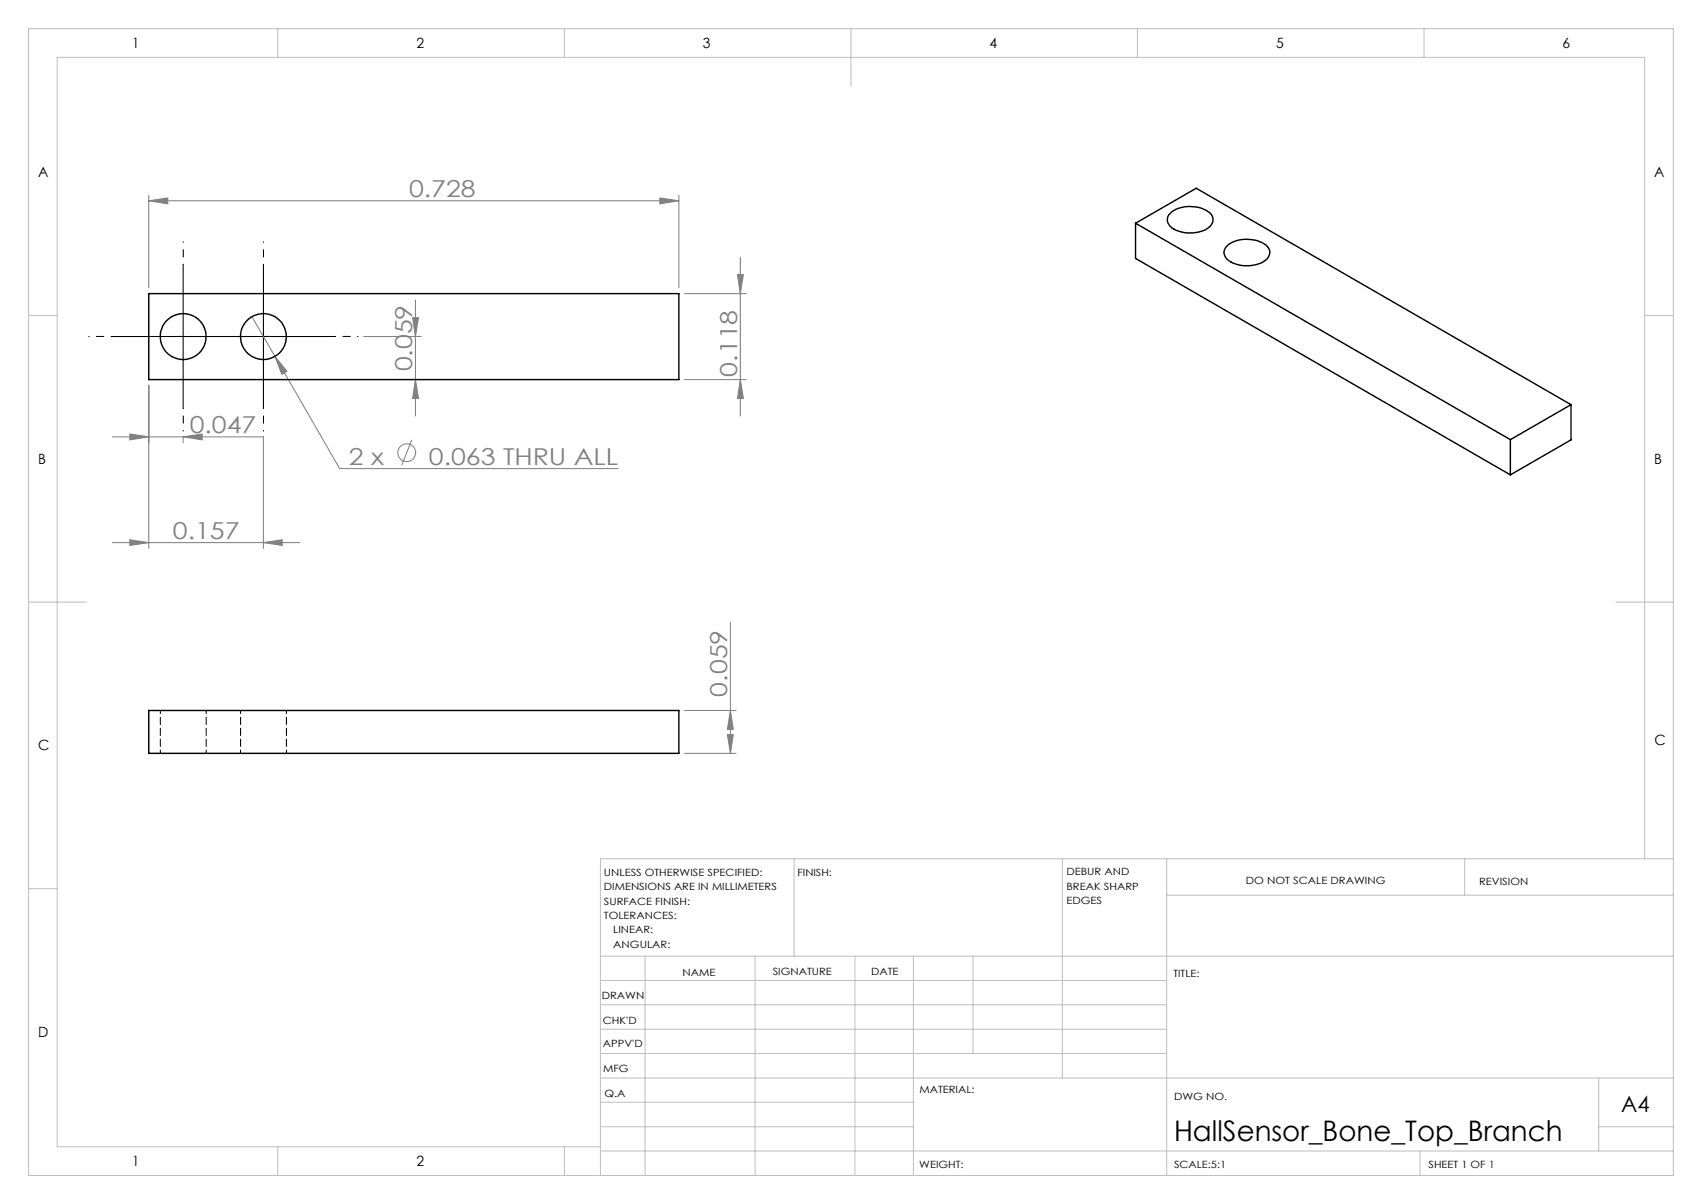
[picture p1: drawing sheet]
<svg xmlns="http://www.w3.org/2000/svg" width="297mm" height="210mm" viewBox="0 0 297 210" stroke-linecap="round" stroke-linejoin="round" font-family="sans-serif">
<g fill="none" stroke="#808080" stroke-width=".18">
<path d="M26 35l3.3-.5v1.1zM26 34v16.2M26 35h92.5M115.1 34.5l3.4 .5-3.4 .6zM118.5 34v16.2M44 55.2l4 7M63.5 58.7h10M72 55.4h1l-.5 3.3zM72.5 52.3v20.3M119.5 51.2h10.7M128.7 47.9h1l-.5 3.3zM129.2 44.9v27.7"/>
<path d="M19.6 76.2h26.4v19.4M22.6 75.7l3.4 .5-3.4 .5zM26 67.2v28.4M32 76.2l3.3-.5v1zM32 76.2v1M48 62.2l2.1 2.6-.9 .5zM48 62.2l11.3 19.5h48.6M71.9 76.7l-1.8 4.5M72.5 66.2l.5 3.3h-1zM119.5 66.2h10.7M129.2 66.2l.5 3.3h-1zM19.6 94.6h32.7"/>
<path d="M22.6 94.1l3.4 .5-3.4 .5zM46 94.6l3.2-.5v1zM127.5 108.6v22.8M119.5 123.9h8.9M119.5 131.4h8.9M126.9 128.1h1.1l-.5 3.3zM127.5 123.9l.5 3.3h-1.1z"/>
<circle cx="71" cy="79" r="1.56"/>
</g>
<path d="M19.5 58.7h-4M32 46.2v-4M33.5 58.7h-4M44.5 58.7h4M46 46.2v-4M58.5 58.7h4M32 71.2v4M46 71.2v4" fill="none" stroke="#000" stroke-width=".18" stroke-dasharray="15.2 1.3 1.3 1.3" stroke-dashoffset="15.1"/>
<path d="M19.5 58.7h39M32 46.2v25M46 46.2v25" fill="none" stroke="#000" stroke-width=".18"/>
<g fill="none" stroke="#c0c0c0" stroke-width=".18">
<path d="M5 5h287v200h-287zM48.5 5v5M98.5 5v5M148.5 5v10M198.5 5v5M248.5 5v5M5 55h5M287 55h5M5 105h10M282 105h10M5 155h5M138.6 149.8v17"/>
<path d="M185.4 149.8v38.2M203.6 149.8v55.2M203.6 156.1h88.4M255.6 149.8v6.3M287 149.8v-139.8h-277v190h94.8M292 149.8h-187.2v55.2M104.8 166.8h187.2M104.8 179.5h98.8M104.8 175.3h98.8M104.8 171h98.8M112.6 166.8v38.2M131.8 166.8v38.2"/>
<path d="M149.2 166.8v38.2M159.4 166.8v38.2M169.8 166.8v17M104.8 183.8h98.8M104.8 196.5h54.6M104.8 192.3h54.6M104.8 188h187.2M279 196.5h13M279 188v12.8M48.5 200v5M98.5 200v5M104.8 200.8h187.2"/>
<path d="M247.8 200.8v4.2"/>
</g>
<g fill="#808080">
<path d="M48 62.2l2.1 2.6-.9 .5z"/>
<path d="M115.1 34.5l3.4 .5-3.4 .6zM26 35l3.3-.5v1.1zM32 76.2l3.3-.5v1zM22.6 75.7l3.4 .5-3.4 .5zM46 94.6l3.2-.5v1zM22.6 94.1l3.4 .5-3.4 .5z"/>
<path d="M129.2 66.2l.5 3.3h-1zM128.7 47.9h1l-.5 3.3z"/>
<path d="M72 55.4h1l-.5 3.3zM72.5 66.2l.5 3.3h-1zM127.5 123.9l.5 3.3h-1.1zM126.9 128.1h1.1l-.5 3.3z"/>
</g>
<g fill="none" stroke="#000" stroke-width=".25">
<path d="M198.2 38.9l10.5-6.1 65.4 37.8M198.2 38.9l65.4 37.8M198.2 38.9v6.2l65.4 37.7M204.4 37a6 6 0 0 1 6.9 .3 1.73 1.73 0 0 1-.9 2.7 6 6 0 0 1-6.2-.5 1.6 1.6 0 0 1 .2-2.5zM26 51.2h92.5v15h-92.5zM214.1 43a5.6 5.6 0 0 1 7.1 0 1.73 1.73 0 0 1-.9 2.7 5.9 5.9 0 0 1-6.2-.5 1.47 1.47 0 0 1 0-2.2zM263.6 76.7v6.1M274.1 70.6l-10.5 6.1M274.1 70.6v6.1l-10.5 6.1M26 123.9h92.5v7.5h-92.5z"/>
<circle cx="32" cy="58.7" r="4"/>
<circle cx="46" cy="58.7" r="4"/>
</g>
<path d="M28 123.9v7.5M36 131.4v-7.5M42 123.9v7.5M50 131.4v-7.5" fill="none" stroke="#000" stroke-width=".18" stroke-dasharray="1.3 .6" stroke-dashoffset=".7"/>
<text font-size="4.9" x="204.9" y="199.1">HallSensor_Bone_Top_Branch</text>
<g font-size="4.1" fill="#808080">
<text x="71.4" y="34.4">0.728</text>
<text x="71.9" y="64.8" transform="rotate(-90 71.9 64.8)">0.059</text>
<text x="128.6" y="65.7" transform="rotate(-90 128.6 65.7)">0.118</text>
<text x="33.1" y="75.6">0.047</text>
<text x="60.9" y="81.1">2 x</text>
<text x="74.9" y="81.1">0.063 THRU ALL</text>
<text x="30.2" y="94.1">0.157</text>
<text x="126.9" y="121.5" transform="rotate(-90 126.9 121.5)">0.059</text>
</g>
<text font-size="3.9" x="282.9" y="193.9">A4</text>
<g font-size="2.5">
<text x="23.1" y="8.4">1</text>
<text x="72.7" y="8.4">2</text>
<text x="122.7" y="8.4">3</text>
<text x="172.7" y="8.4">4</text>
<text x="222.7" y="8.4">5</text>
<text x="272.7" y="8.4">6</text>
<text x="6.7" y="30.9">A</text>
<text x="288.7" y="30.9">A</text>
<text x="6.7" y="80.9">B</text>
<text x="288.7" y="80.9">B</text>
<text x="6.7" y="130.9">C</text>
<text x="288.7" y="129.9">C</text>
<text x="6.7" y="180.9">D</text>
<text x="23.1" y="203.4">1</text>
<text x="72.7" y="203.4">2</text>
</g>
<g font-size="1.7">
<text x="105.4" y="152.8">UNLESS OTHERWISE SPECIFIED:</text>
<text x="105.4" y="155.3">DIMENSIONS ARE IN MILLIMETERS</text>
<text x="139.2" y="152.8">FINISH:</text>
<text x="186.1" y="152.7">DEBUR AND</text>
<text x="186.1" y="155.2">BREAK SHARP</text>
<text x="217.4" y="154.2">DO NOT SCALE DRAWING</text>
<text x="258.1" y="154.3">REVISION</text>
<text x="105.4" y="157.8">SURFACE FINISH:</text>
<text x="105.4" y="160.3">TOLERANCES:</text>
<text x="186.1" y="157.7">EDGES</text>
<text x="107" y="162.8">LINEAR:</text>
<text x="107" y="165.3">ANGULAR:</text>
<text x="119.1" y="170.2">NAME</text>
<text x="134.8" y="170.1">SIGNATURE</text>
<text x="152" y="170.1">DATE</text>
<text x="204.8" y="170.4">TITLE:</text>
<text x="105" y="174.3">DRAWN</text>
<text x="105.2" y="178.5">CHK'D</text>
<text x="105.2" y="182.6">APPV'D</text>
<text x="105.3" y="187">MFG</text>
<text x="105.5" y="191.3">Q.A</text>
<text x="160.4" y="190.7">MATERIAL:</text>
<text x="204.9" y="191.8">DWG NO.</text>
<text x="160.4" y="203.7">WEIGHT:</text>
<text x="204.9" y="203.8">SCALE:5:1</text>
<text x="249.3" y="203.8">SHEET 1 OF 1</text>
</g>
</svg>
